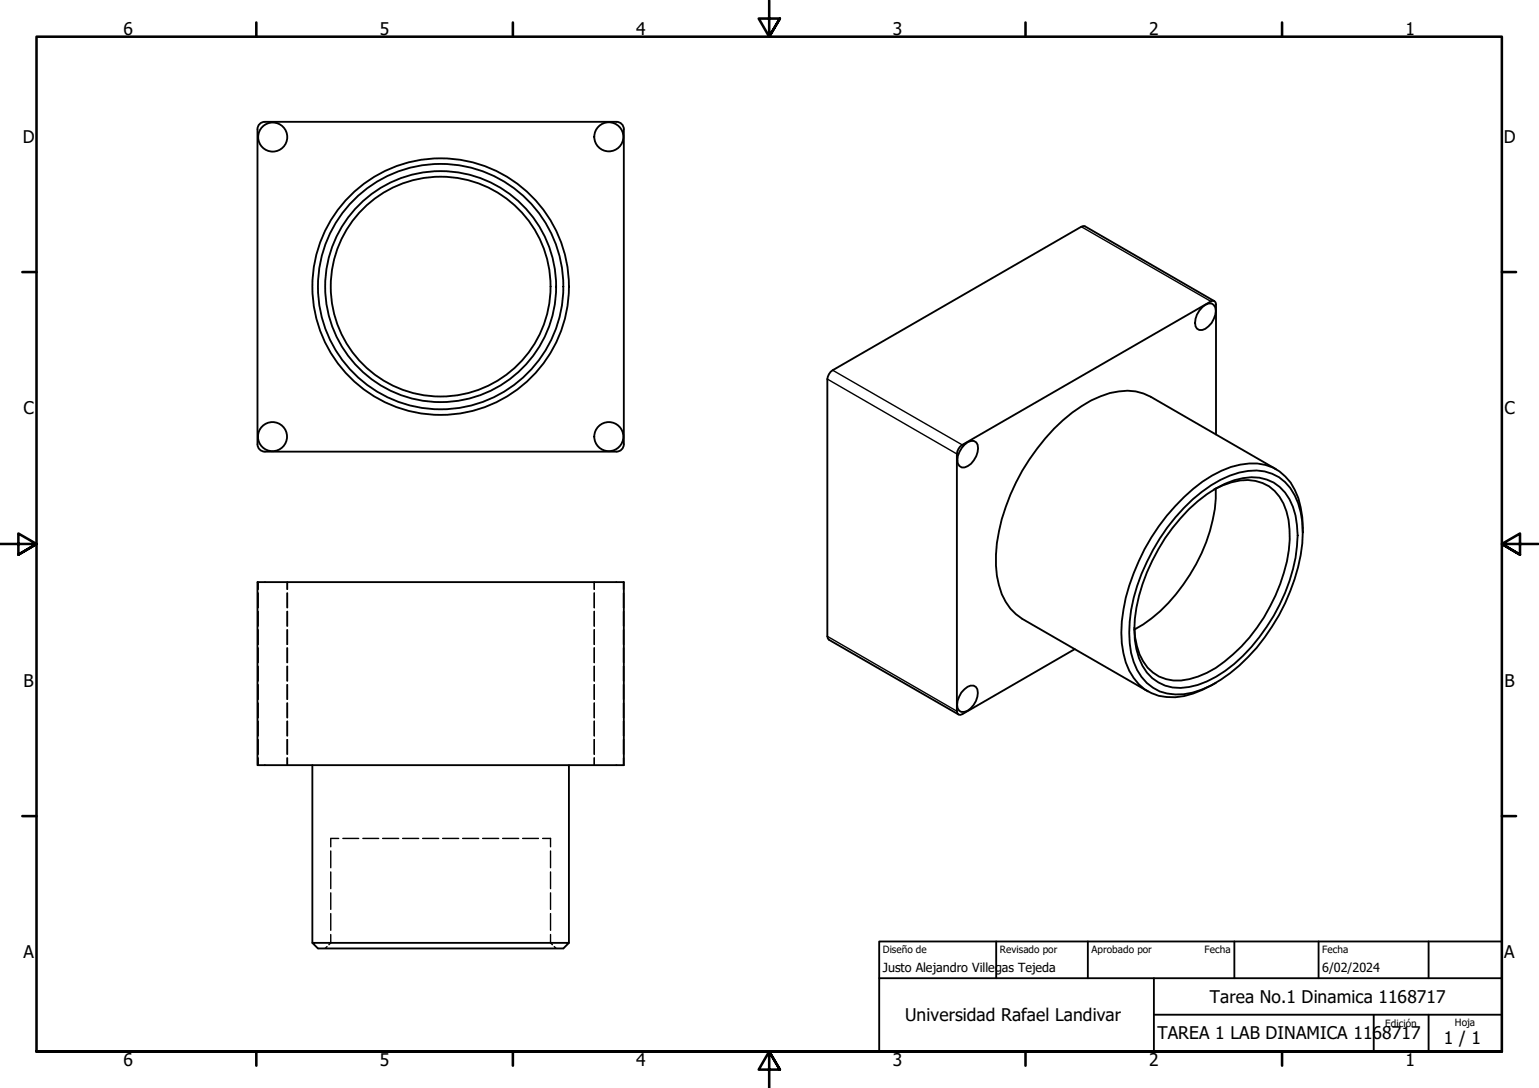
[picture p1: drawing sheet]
<svg xmlns="http://www.w3.org/2000/svg" width="420mm" height="297mm" viewBox="0 0 420 297" stroke-linecap="round" stroke-linejoin="round" font-family="sans-serif">
<!-- layer: Visible (ISO) -->
<g fill="none" stroke="#000" stroke-width=".51">
<path d="M72.3 33.3a2 2 0 0 0-2 2v86a2 2 0 0 0 2 2M72.3 33.3h96a2 2 0 0 1 2 2v86a2 2 0 0 1-2 2h-96M328.2 83.9a2.21 2.21 0 0 1 3.1-.7 3.5 3.5 0 0 1 0 3.9 4.6 4.6 0 0 1-3.9 3 2.27 2.27 0 0 1-1-3.1l.4-1.1zM331.5 82.2l-35.3-20.4-.5-.1-68.4 39.4a3.4 3.4 0 0 0-1.4 2.4l.1 70.8 .3 .4 35.4 20.4M332 118.6v-35.5l-.1-.6-.8-.4-68.4 39.4a3.3 3.3 0 0 0-1.5 2.4l.2 70.8 .7 .5 .6-.2 30.7-17.8M263.3 121.4a2.06 2.06 0 0 1 3.6 0 5.7 5.7 0 0 1-3.6 6.2 1.7 1.7 0 0 1-1.9-1.9 6.4 6.4 0 0 1 1.9-4.3zM323.2 138.7a33.6 33.6 0 0 1 15.1-9.7 12.5 12.5 0 0 1 16.1 8.3 30.4 30.4 0 0 1 0 17.5 54.7 54.7 0 0 1-18.6 29 23.8 23.8 0 0 1-14.9 5.8 12.2 12.2 0 0 1-11.4-8.9 33.3 33.3 0 0 1 1-20.8 57.4 57.4 0 0 1 12.7-21.2zM324.6 139a29.5 29.5 0 0 1 14.7-8.5 11.5 11.5 0 0 1 13.7 7.9 28.7 28.7 0 0 1 0 17 51.9 51.9 0 0 1-18.5 27.8 20.6 20.6 0 0 1-14.4 4.5 11.5 11.5 0 0 1-9.1-8 29 29 0 0 1 0-17 53.5 53.5 0 0 1 13.6-23.7zM331.4 133.7a17.7 17.7 0 0 1 11.4-2.4 11.1 11.1 0 0 1 8.4 8.3 29.3 29.3 0 0 1-.7 16.7 47.8 47.8 0 0 1-18.6 26.1 17.8 17.8 0 0 1-13.6 3 11.4 11.4 0 0 1-7.9-9l-.5-2.5-.2-2.6M331.9 133.4a43.3 43.3 0 0 1-8.9 26.2 38.5 38.5 0 0 1-13.3 12.3M348.4 128.1l-34.3-19.8a15.4 15.4 0 0 0-13.6-.1 44.5 44.5 0 0 0-19.4 17.2 53.7 53.7 0 0 0-9.2 26 21.8 21.8 0 0 0 3.9 14.8l1.6 1.5 1.7 1.3 34.3 19.8M70.3 158.9h100v50h-100z"/>
<path d="M355.7 145.3a23.8 23.8 0 0 0-3.3-13.6 12.7 12.7 0 0 0-13.8-4.8 31.6 31.6 0 0 0-15.3 8.8 56.3 56.3 0 0 0-17 34 23.5 23.5 0 0 0 3.2 15.4 12.7 12.7 0 0 0 13.8 4.9 31.9 31.9 0 0 0 8.7-3.6M263.3 188.2a2.06 2.06 0 0 1 3.5 0 5.5 5.5 0 0 1-3.5 6.2h-.9a2.27 2.27 0 0 1-1-3.1l1-2.2zM85.3 208.9v48.5M155.3 208.9v48.5M85.3 257.4h70l-1.5 1.5h-67z"/>
<circle cx="74.5" cy="37.4" r="4"/>
<circle cx="166.2" cy="37.4" r="4"/>
<circle cx="120.3" cy="78.2" r="33.5"/>
<circle cx="120.3" cy="78.2" r="35"/>
<circle cx="120.3" cy="78.2" r="31.5"/>
<circle cx="120.3" cy="78.2" r="30"/>
<circle cx="74.4" cy="119.2" r="4"/>
<circle cx="166.2" cy="119.2" r="4"/>
</g>
<!-- layer: Oculto (ISO) -->
<g fill="none" stroke="#000" stroke-width=".38">
<path d="M70.4 158.9v2M70.5 158.9v2M78.4 158.9v2M78.5 158.9v2M162.2 158.9v2M170.2 158.9v2M70.4 161.9v4M70.4 166.9v4M70.4 171.9v4M70.4 176.9v4M70.5 161.9v4M70.5 166.9v4"/>
<path d="M70.5 171.9v4M70.5 176.9v4M78.4 161.9v4M78.4 166.9v4M78.4 171.9v4M78.4 176.9v4M78.5 161.9v4M78.5 166.9v4M78.5 171.9v4M78.5 176.9v4M162.2 161.9v4M162.2 166.9v4"/>
<path d="M162.2 171.9v4M162.2 176.9v4M170.2 161.9v4M170.2 166.9v4M170.2 171.9v4M170.2 176.9v4M70.4 181.9v4M70.4 186.9v4M70.4 191.9v4M70.4 196.9v4M70.5 181.9v4M70.5 186.9v4"/>
<path d="M70.5 191.9v4M70.5 196.9v4M78.4 181.9v4M78.4 186.9v4M78.4 191.9v4M78.4 196.9v4M78.5 181.9v4M78.5 186.9v4M78.5 191.9v4M78.5 196.9v4M162.2 181.9v4M162.2 186.9v4"/>
<path d="M162.2 191.9v4M162.2 196.9v4M170.2 181.9v4M170.2 186.9v4M170.2 191.9v4M170.2 196.9v4M70.4 201.9v4M70.4 206.9v2M70.5 201.9v4M70.5 206.9v2M78.4 201.9v4M78.4 206.9v2"/>
<path d="M78.5 201.9v4M78.5 206.9v2M162.2 201.9v4M162.2 206.9v2M170.2 201.9v4M170.2 206.9v2M90.3 232.3v4.6M90.3 238v4.6M92.5 228.9h-2.2v2.3M93.6 228.9h4.3M99.1 228.9h4.3M104.5 228.9h4.3"/>
<path d="M109.9 228.9h4.4M115.4 228.9h4.4M120.8 228.9h4.4M126.3 228.9h4.4M131.8 228.9h4.3M137.2 228.9h4.4M142.7 228.9h4.3M148.1 228.9h2.2v2.3M150.3 232.3v4.6M150.3 238v4.6M89.3 258.4l-.5 .5M90.3 255.1v2.3l-.5 .5"/>
<path d="M90.3 243.8v4.5M90.3 249.4v4.6M150.3 255.1v2.3l.5 .5M150.3 243.8v4.5M150.3 249.4v4.6M151.3 258.4l.5 .5"/>
</g>
<!-- layer: Visible fina (ISO) -->
<path d="M295.2 61.9l35.4 20.4M225.9 103.5l35.3 20.4M227.3 101.1l35.4 20.4M225.9 173.7l35.3 20.5" fill="none" stroke="#000" stroke-width=".38"/>
<!-- layer: Borde (ISO) -->
<g fill="none" stroke="#000" stroke-width=".7">
<path d="M70 6.1v3.9M140 6.1v3.9M210 0v10l-2.9-4.9h5.8l-2.9 4.9 2.9-4.9M280 6.1v3.9M350 6.1v3.9M6.1 74.3h3.9M410 74.3h3.9M0 148.5h10l-5-2.8v5.7l5-2.9-5 2.9M420 148.5h-10l5-2.8v5.7l-5-2.9 5 2.9M6.1 222.8h3.9M410 222.8h3.9M10 287.1v-277.1h400v277.1h-400h400"/>
<path d="M70 287.1v3.8M140 287.1v3.8M212.9 292l-2.9-4.9 2.9 4.9h-5.8l2.9-4.9v9.9M280 287.1v3.8M350 287.1v3.8"/>
</g>
<path d="M240 257h170v30.1h-170zM272 257v10.1M297 257v10.1M337 257v10.1M360 257v10.1M390 257v10.1M240 267.1h170M315 277h95M315 267.1v20M375 277v10.1M390 277v10.1" fill="none" stroke="#000" stroke-width=".51"/>
<g font-size="4.8">
<text x="33.7" y="9.6">6</text>
<text x="103.7" y="9.6">5</text>
<text x="173.7" y="9.6">4</text>
<text x="243.7" y="9.6">3</text>
<text x="313.7" y="9.6">2</text>
<text x="383.7" y="9.6">1</text>
<text x="6.2" y="38.9">D</text>
<text x="410.5" y="38.9">D</text>
<text x="6.4" y="113.1">C</text>
<text x="410.7" y="113.1">C</text>
<text x="6.4" y="187.4">B</text>
<text x="410.7" y="187.4">B</text>
<text x="6.4" y="261.7">A</text>
<text x="410.7" y="261.7">A</text>
<text x="330.3" y="273.8">Tarea No.1 Dinamica 1168717</text>
<text x="247.1" y="278.9">Universidad Rafael Landivar</text>
<text x="316" y="283.8">TAREA 1 LAB DINAMICA 1168717</text>
<text x="394.2" y="285">1 / 1</text>
<text x="33.7" y="290.9">6</text>
<text x="103.7" y="290.9">5</text>
<text x="173.7" y="290.9">4</text>
<text x="243.7" y="290.9">3</text>
<text x="313.7" y="290.9">2</text>
<text x="383.7" y="290.9">1</text>
</g>
<g font-size="3.4">
<text x="241" y="265.4">Justo Alejandro Villegas Tejeda</text>
<text x="361" y="265.5">6/02/2024</text>
</g>
<g font-size="2.7">
<text x="241" y="260.2">Diseño de</text>
<text x="273" y="260.1">Revisado por</text>
<text x="298" y="260.1">Aprobado por</text>
<text x="328.9" y="260.1">Fecha</text>
<text x="361" y="260.1">Fecha</text>
<text x="378.2" y="280.3">Edición</text>
<text x="397.2" y="280">Hoja</text>
</g>
</svg>
